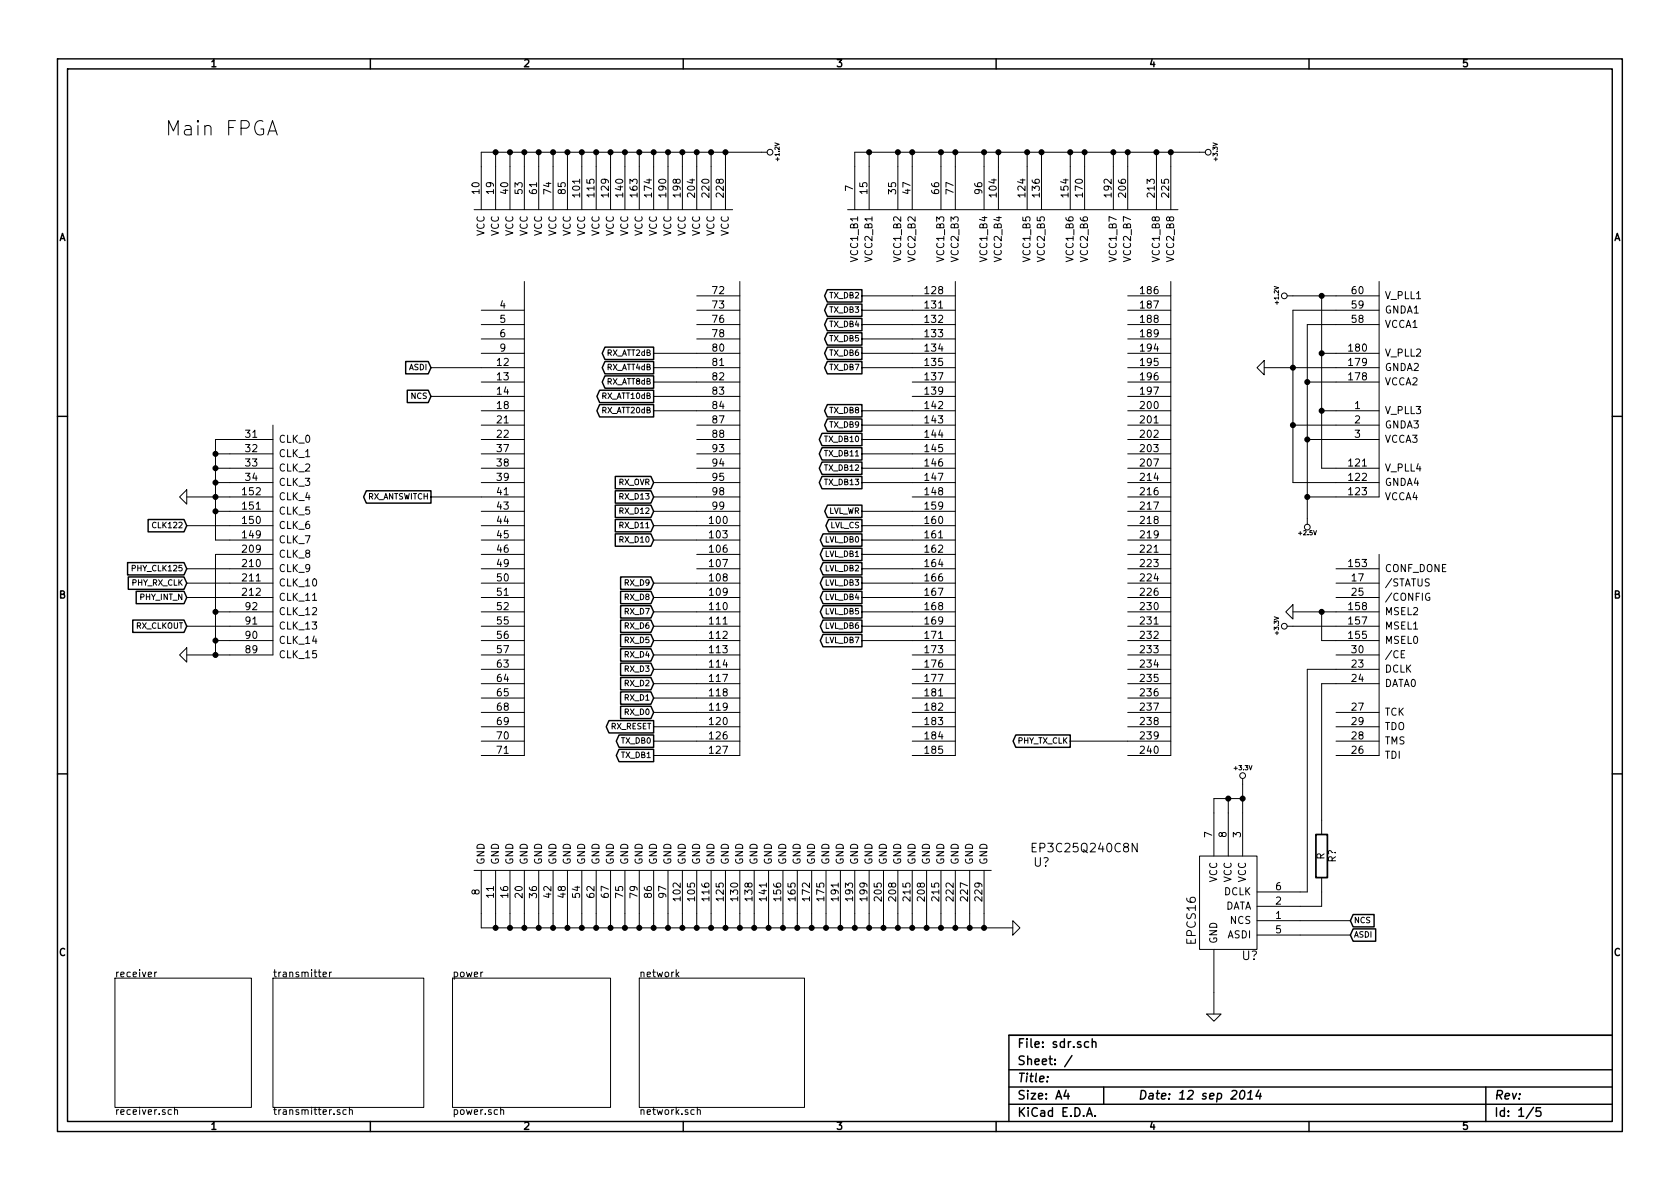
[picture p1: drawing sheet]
EESchema Schematic File Version 2
LIBS:power
LIBS:device
LIBS:transistors
LIBS:conn
LIBS:linear
LIBS:regul
LIBS:74xx
LIBS:cmos4000
LIBS:adc-dac
LIBS:memory
LIBS:xilinx
LIBS:special
LIBS:microcontrollers
LIBS:dsp
LIBS:microchip
LIBS:analog_switches
LIBS:motorola
LIBS:texas
LIBS:intel
LIBS:audio
LIBS:interface
LIBS:digital-audio
LIBS:philips
LIBS:display
LIBS:cypress
LIBS:siliconi
LIBS:opto
LIBS:atmel
LIBS:contrib
LIBS:valves
LIBS:sdr-cache
EELAYER 27 0
EELAYER END
$Descr A4 11693 8268
encoding utf-8
Sheet 1 5
Title ""
Date "12 sep 2014"
Rev ""
Comp ""
Comment1 ""
Comment2 ""
Comment3 ""
Comment4 ""
$EndDescr
Wire Wire Line
	9300 4350 9000 4350
Wire Wire Line
	9200 4250 9200 4450
Wire Wire Line
	9200 4450 9300 4450
Wire Wire Line
	3350 2750 3000 2750
Wire Wire Line
	9050 6400 9400 6400
Wire Wire Line
	9200 6200 9200 6300
Wire Wire Line
	9200 6300 9050 6300
Wire Wire Line
	8450 6900 8450 7050
Connection ~ 8550 5550
Wire Wire Line
	8550 5650 8550 5550
Connection ~ 4950 1050
Wire Wire Line
	4950 1150 4950 1050
Connection ~ 4750 1050
Wire Wire Line
	4750 1150 4750 1050
Connection ~ 4550 1050
Wire Wire Line
	4550 1150 4550 1050
Connection ~ 4350 1050
Wire Wire Line
	4350 1150 4350 1050
Connection ~ 4150 1050
Wire Wire Line
	4150 1150 4150 1050
Connection ~ 3950 1050
Wire Wire Line
	3950 1150 3950 1050
Connection ~ 3750 1050
Wire Wire Line
	3750 1150 3750 1050
Connection ~ 3550 1050
Wire Wire Line
	3550 1150 3550 1050
Connection ~ 5050 1050
Wire Wire Line
	5300 1050 3350 1050
Connection ~ 6750 6450
Wire Wire Line
	6750 6350 6750 6450
Connection ~ 6550 6450
Wire Wire Line
	6550 6350 6550 6450
Connection ~ 6350 6450
Wire Wire Line
	6350 6350 6350 6450
Connection ~ 6150 6450
Wire Wire Line
	6150 6350 6150 6450
Connection ~ 5950 6450
Wire Wire Line
	5950 6350 5950 6450
Connection ~ 5750 6450
Wire Wire Line
	5750 6350 5750 6450
Connection ~ 5550 6450
Wire Wire Line
	5550 6350 5550 6450
Connection ~ 5350 6450
Wire Wire Line
	5350 6350 5350 6450
Connection ~ 5150 6450
Wire Wire Line
	5150 6350 5150 6450
Connection ~ 4950 6450
Wire Wire Line
	4950 6350 4950 6450
Connection ~ 4750 6450
Wire Wire Line
	4750 6350 4750 6450
Connection ~ 4550 6450
Wire Wire Line
	4550 6350 4550 6450
Connection ~ 4350 6450
Wire Wire Line
	4350 6350 4350 6450
Connection ~ 4150 6450
Wire Wire Line
	4150 6350 4150 6450
Connection ~ 3950 6450
Wire Wire Line
	3950 6350 3950 6450
Connection ~ 3750 6450
Wire Wire Line
	3750 6350 3750 6450
Connection ~ 3550 6450
Wire Wire Line
	3550 6350 3550 6450
Connection ~ 6850 6450
Wire Wire Line
	7050 6450 3350 6450
Connection ~ 6050 1050
Wire Wire Line
	5950 1150 5950 1050
Wire Wire Line
	5950 1050 8350 1050
Connection ~ 6350 1050
Wire Wire Line
	6250 1050 6250 1150
Connection ~ 6650 1050
Wire Wire Line
	6550 1050 6550 1150
Connection ~ 6950 1050
Wire Wire Line
	6850 1050 6850 1150
Connection ~ 7250 1050
Wire Wire Line
	7150 1050 7150 1150
Connection ~ 7550 1050
Wire Wire Line
	7450 1050 7450 1150
Connection ~ 7850 1050
Wire Wire Line
	7750 1050 7750 1150
Connection ~ 8150 1050
Connection ~ 1500 4250
Wire Wire Line
	1500 4550 1500 3850
Connection ~ 1500 3150
Wire Wire Line
	1600 3050 1500 3050
Wire Wire Line
	1500 3050 1500 3750
Connection ~ 1500 3350
Wire Wire Line
	1500 3250 1600 3250
Connection ~ 1500 4550
Wire Wire Line
	1300 4550 1600 4550
Wire Wire Line
	1500 4450 1600 4450
Wire Wire Line
	1500 4250 1600 4250
Connection ~ 9000 2950
Wire Wire Line
	9300 3350 9000 3350
Wire Wire Line
	9000 3350 9000 2150
Wire Wire Line
	9000 2150 9300 2150
Connection ~ 9100 3050
Wire Wire Line
	9100 3450 9300 3450
Wire Wire Line
	9100 2650 9300 2650
Wire Wire Line
	9300 2250 9100 2250
Connection ~ 9200 2850
Wire Wire Line
	9300 3250 9200 3250
Wire Wire Line
	9200 3250 9200 2050
Wire Wire Line
	9200 2450 9300 2450
Wire Wire Line
	1600 3650 1300 3650
Wire Wire Line
	1500 3550 1600 3550
Wire Wire Line
	6350 4350 6000 4350
Wire Wire Line
	6350 4150 6000 4150
Wire Wire Line
	6350 3950 6000 3950
Wire Wire Line
	6350 3750 6000 3750
Wire Wire Line
	6350 3550 6000 3550
Wire Wire Line
	6350 3250 6000 3250
Wire Wire Line
	6350 3050 6000 3050
Wire Wire Line
	6350 2450 6000 2450
Wire Wire Line
	6350 2250 6000 2250
Wire Wire Line
	6350 2050 6000 2050
Wire Wire Line
	4850 5150 4550 5150
Wire Wire Line
	6350 2550 6000 2550
Wire Wire Line
	4850 2550 4550 2550
Wire Wire Line
	4850 2750 4550 2750
Wire Wire Line
	3350 3450 3000 3450
Wire Wire Line
	4850 4850 4550 4850
Wire Wire Line
	4850 4650 4550 4650
Wire Wire Line
	4850 4450 4550 4450
Wire Wire Line
	4850 4250 4550 4250
Wire Wire Line
	4850 5050 4550 5050
Wire Wire Line
	4850 3750 4550 3750
Wire Wire Line
	4850 3550 4550 3550
Wire Wire Line
	4850 3350 4550 3350
Wire Wire Line
	4850 3450 4550 3450
Wire Wire Line
	4850 3650 4550 3650
Wire Wire Line
	4850 4050 4550 4050
Wire Wire Line
	4850 4150 4550 4150
Wire Wire Line
	4850 4350 4550 4350
Wire Wire Line
	4850 4550 4550 4550
Wire Wire Line
	4850 4750 4550 4750
Wire Wire Line
	4850 4950 4550 4950
Wire Wire Line
	4850 2850 4550 2850
Wire Wire Line
	4850 2650 4550 2650
Wire Wire Line
	4850 2450 4550 2450
Wire Wire Line
	6350 2850 6000 2850
Wire Wire Line
	4850 5250 4550 5250
Wire Wire Line
	6350 2150 6000 2150
Wire Wire Line
	6350 2350 6000 2350
Wire Wire Line
	6350 2950 6000 2950
Wire Wire Line
	6350 3150 6000 3150
Wire Wire Line
	6350 3350 6000 3350
Wire Wire Line
	6350 3650 6000 3650
Wire Wire Line
	6350 3850 6000 3850
Wire Wire Line
	6350 4050 6000 4050
Wire Wire Line
	6350 4250 6000 4250
Wire Wire Line
	6350 4450 6000 4450
Wire Wire Line
	1500 3750 1600 3750
Connection ~ 1500 3550
Wire Wire Line
	1300 3450 1600 3450
Connection ~ 1500 3450
Wire Wire Line
	9200 2850 9300 2850
Connection ~ 9200 2450
Wire Wire Line
	9000 2050 9300 2050
Connection ~ 9200 2050
Wire Wire Line
	9100 3050 9300 3050
Connection ~ 9100 2650
Wire Wire Line
	9100 2250 9100 3600
Connection ~ 9100 3450
Wire Wire Line
	9000 2950 9300 2950
Connection ~ 9000 2550
Wire Wire Line
	8800 2550 9300 2550
Wire Wire Line
	1600 4350 1300 4350
Connection ~ 1500 4450
Wire Wire Line
	1500 3350 1600 3350
Wire Wire Line
	1500 3150 1600 3150
Connection ~ 1500 3250
Wire Wire Line
	1500 3850 1600 3850
Wire Wire Line
	8050 1050 8050 1150
Wire Wire Line
	8150 1050 8150 1150
Wire Wire Line
	7850 1050 7850 1150
Connection ~ 8050 1050
Wire Wire Line
	7550 1050 7550 1150
Connection ~ 7750 1050
Wire Wire Line
	7250 1050 7250 1150
Connection ~ 7450 1050
Wire Wire Line
	6950 1050 6950 1150
Connection ~ 7150 1050
Wire Wire Line
	6650 1050 6650 1150
Connection ~ 6850 1050
Wire Wire Line
	6350 1050 6350 1150
Connection ~ 6550 1050
Wire Wire Line
	6050 1050 6050 1150
Connection ~ 6250 1050
Wire Wire Line
	3350 6450 3350 6350
Wire Wire Line
	6850 6450 6850 6350
Wire Wire Line
	3450 6350 3450 6450
Connection ~ 3450 6450
Wire Wire Line
	3650 6350 3650 6450
Connection ~ 3650 6450
Wire Wire Line
	3850 6350 3850 6450
Connection ~ 3850 6450
Wire Wire Line
	4050 6350 4050 6450
Connection ~ 4050 6450
Wire Wire Line
	4250 6350 4250 6450
Connection ~ 4250 6450
Wire Wire Line
	4450 6350 4450 6450
Connection ~ 4450 6450
Wire Wire Line
	4650 6350 4650 6450
Connection ~ 4650 6450
Wire Wire Line
	4850 6350 4850 6450
Connection ~ 4850 6450
Wire Wire Line
	5050 6350 5050 6450
Connection ~ 5050 6450
Wire Wire Line
	5250 6350 5250 6450
Connection ~ 5250 6450
Wire Wire Line
	5450 6350 5450 6450
Connection ~ 5450 6450
Wire Wire Line
	5650 6350 5650 6450
Connection ~ 5650 6450
Wire Wire Line
	5850 6350 5850 6450
Connection ~ 5850 6450
Wire Wire Line
	6050 6350 6050 6450
Connection ~ 6050 6450
Wire Wire Line
	6250 6350 6250 6450
Connection ~ 6250 6450
Wire Wire Line
	6450 6350 6450 6450
Connection ~ 6450 6450
Wire Wire Line
	6650 6350 6650 6450
Connection ~ 6650 6450
Wire Wire Line
	1600 4050 1300 4050
Wire Wire Line
	7850 5150 7450 5150
Wire Wire Line
	1600 3950 1300 3950
Wire Wire Line
	1600 4150 1300 4150
Wire Wire Line
	3350 1050 3350 1150
Wire Wire Line
	5050 1050 5050 1150
Wire Wire Line
	3450 1150 3450 1050
Connection ~ 3450 1050
Wire Wire Line
	3650 1150 3650 1050
Connection ~ 3650 1050
Wire Wire Line
	3850 1150 3850 1050
Connection ~ 3850 1050
Wire Wire Line
	4050 1150 4050 1050
Connection ~ 4050 1050
Wire Wire Line
	4250 1150 4250 1050
Connection ~ 4250 1050
Wire Wire Line
	4450 1150 4450 1050
Connection ~ 4450 1050
Wire Wire Line
	4650 1150 4650 1050
Connection ~ 4650 1050
Wire Wire Line
	4850 1150 4850 1050
Connection ~ 4850 1050
Wire Wire Line
	8650 5550 8450 5550
Wire Wire Line
	8450 5550 8450 5650
Wire Wire Line
	8650 5450 8650 5650
Connection ~ 8650 5550
Wire Wire Line
	9050 6200 9100 6200
Wire Wire Line
	9100 6200 9100 4650
Wire Wire Line
	9100 4650 9300 4650
Wire Wire Line
	9200 5700 9200 4750
Wire Wire Line
	9200 4750 9300 4750
Wire Wire Line
	9050 6500 9400 6500
Wire Wire Line
	3350 2550 3000 2550
Wire Wire Line
	9000 4250 9300 4250
Connection ~ 9200 4250
$Comp
L +3.3V #PWR?
U 1 1
P 9000 4350
F 0 "#PWR?" H 9000 4310 30  0001 C CNN
F 1 "+3.3V" H 9000 4460 30  0000 C CNN
F 2 "" H 9000 4350 60  0001 C CNN
F 3 "" H 9000 4350 60  0001 C CNN
	1    9000 4350
	0    -1   -1   0   
$EndComp
$Comp
L GND #PWR?
U 1 1
P 9000 4250
F 0 "#PWR?" H 9000 4250 30  0001 C CNN
F 1 "GND" H 9000 4180 30  0001 C CNN
F 2 "" H 9000 4250 60  0001 C CNN
F 3 "" H 9000 4250 60  0001 C CNN
	1    9000 4250
	0    1    1    0   
$EndComp
Text GLabel 3000 2550 0    39   Input ~ 0
ASDI
Text GLabel 3000 2750 0    39   Input ~ 0
NCS
Text GLabel 9400 6500 2    39   Input ~ 0
ASDI
Text GLabel 9400 6400 2    39   Input ~ 0
NCS
$Comp
L R R?
U 1 1
P 9200 5950
F 0 "R?" V 9280 5950 50  0000 C CNN
F 1 "R" V 9200 5950 50  0000 C CNN
F 2 "" H 9200 5950 60  0001 C CNN
F 3 "" H 9200 5950 60  0001 C CNN
	1    9200 5950
	1    0    0    -1  
$EndComp
$Comp
L GND #PWR?
U 1 1
P 8450 7050
F 0 "#PWR?" H 8450 7050 30  0001 C CNN
F 1 "GND" H 8450 6980 30  0001 C CNN
F 2 "" H 8450 7050 60  0001 C CNN
F 3 "" H 8450 7050 60  0001 C CNN
	1    8450 7050
	1    0    0    -1  
$EndComp
$Comp
L +3.3V #PWR?
U 1 1
P 8650 5450
F 0 "#PWR?" H 8650 5410 30  0001 C CNN
F 1 "+3.3V" H 8650 5560 30  0000 C CNN
F 2 "" H 8650 5450 60  0001 C CNN
F 3 "" H 8650 5450 60  0001 C CNN
	1    8650 5450
	1    0    0    -1  
$EndComp
$Comp
L EPCS16 U?
U 1 1
P 8600 6250
F 0 "U?" H 8700 5850 60  0000 C CNN
F 1 "EPCS16" V 8300 6100 60  0000 C CNN
F 2 "" H 8600 6250 60  0001 C CNN
F 3 "" H 8600 6250 60  0001 C CNN
	1    8600 6250
	1    0    0    -1  
$EndComp
$Comp
L +1.2V #PWR?
U 1 1
P 5300 1050
F 0 "#PWR?" H 5300 1190 20  0001 C CNN
F 1 "+1.2V" H 5300 1160 30  0000 C CNN
F 2 "" H 5300 1050 60  0001 C CNN
F 3 "" H 5300 1050 60  0001 C CNN
	1    5300 1050
	0    1    1    0   
$EndComp
Text Notes 1150 950  0    100  ~ 0
Main FPGA
$Comp
L GND #PWR?
U 1 1
P 7050 6450
F 0 "#PWR?" H 7050 6450 30  0001 C CNN
F 1 "GND" H 7050 6380 30  0001 C CNN
F 2 "" H 7050 6450 60  0001 C CNN
F 3 "" H 7050 6450 60  0001 C CNN
	1    7050 6450
	0    -1   -1   0   
$EndComp
$Comp
L +3.3V #PWR?
U 1 1
P 8350 1050
F 0 "#PWR?" H 8350 1010 30  0001 C CNN
F 1 "+3.3V" H 8350 1160 30  0000 C CNN
F 2 "" H 8350 1050 60  0001 C CNN
F 3 "" H 8350 1050 60  0001 C CNN
	1    8350 1050
	0    1    1    0   
$EndComp
$Comp
L GND #PWR?
U 1 1
P 1300 4550
F 0 "#PWR?" H 1300 4550 30  0001 C CNN
F 1 "GND" H 1300 4480 30  0001 C CNN
F 2 "" H 1300 4550 60  0001 C CNN
F 3 "" H 1300 4550 60  0001 C CNN
	1    1300 4550
	0    1    1    0   
$EndComp
Text GLabel 1300 4350 0    39   Input ~ 0
RX_CLKOUT
$Comp
L GND #PWR?
U 1 1
P 8800 2550
F 0 "#PWR?" H 8800 2550 30  0001 C CNN
F 1 "GND" H 8800 2480 30  0001 C CNN
F 2 "" H 8800 2550 60  0001 C CNN
F 3 "" H 8800 2550 60  0001 C CNN
	1    8800 2550
	0    1    1    0   
$EndComp
$Comp
L +2.5V #PWR?
U 1 1
P 9100 3600
F 0 "#PWR?" H 9100 3550 20  0001 C CNN
F 1 "+2.5V" H 9100 3700 30  0000 C CNN
F 2 "" H 9100 3600 60  0001 C CNN
F 3 "" H 9100 3600 60  0001 C CNN
	1    9100 3600
	-1   0    0    1   
$EndComp
$Comp
L +1.2V #PWR?
U 1 1
P 9000 2050
F 0 "#PWR?" H 9000 2190 20  0001 C CNN
F 1 "+1.2V" H 9000 2160 30  0000 C CNN
F 2 "" H 9000 2050 60  0001 C CNN
F 3 "" H 9000 2050 60  0001 C CNN
	1    9000 2050
	0    -1   -1   0   
$EndComp
$Comp
L GND #PWR?
U 1 1
P 1300 3450
F 0 "#PWR?" H 1300 3450 30  0001 C CNN
F 1 "GND" H 1300 3380 30  0001 C CNN
F 2 "" H 1300 3450 60  0001 C CNN
F 3 "" H 1300 3450 60  0001 C CNN
	1    1300 3450
	0    1    1    0   
$EndComp
Text GLabel 1300 3650 0    39   Input ~ 0
CLK122
Text GLabel 6000 3350 0    39   Output ~ 0
TX_DB13
Text GLabel 6000 3250 0    39   Output ~ 0
TX_DB12
Text GLabel 6000 3150 0    39   Output ~ 0
TX_DB11
Text GLabel 6000 3050 0    39   Output ~ 0
TX_DB10
Text GLabel 6000 2950 0    39   Output ~ 0
TX_DB9
Text GLabel 6000 2850 0    39   Output ~ 0
TX_DB8
Text GLabel 6000 2550 0    39   Output ~ 0
TX_DB7
Text GLabel 6000 2450 0    39   Output ~ 0
TX_DB6
Text GLabel 6000 2350 0    39   Output ~ 0
TX_DB5
Text GLabel 6000 2250 0    39   Output ~ 0
TX_DB4
Text GLabel 6000 2150 0    39   Output ~ 0
TX_DB3
Text GLabel 6000 2050 0    39   Output ~ 0
TX_DB2
Text GLabel 4550 5250 0    39   Output ~ 0
TX_DB1
Text GLabel 4550 5150 0    39   Output ~ 0
TX_DB0
Text GLabel 6000 3550 0    39   Output ~ 0
LVL_WR
Text GLabel 6000 3650 0    39   Output ~ 0
LVL_CS
Text GLabel 6000 3750 0    39   Output ~ 0
LVL_DB0
Text GLabel 6000 3850 0    39   Output ~ 0
LVL_DB1
Text GLabel 6000 3950 0    39   Output ~ 0
LVL_DB2
Text GLabel 6000 4050 0    39   Output ~ 0
LVL_DB3
Text GLabel 6000 4150 0    39   Output ~ 0
LVL_DB4
Text GLabel 6000 4250 0    39   Output ~ 0
LVL_DB5
Text GLabel 6000 4350 0    39   Output ~ 0
LVL_DB6
Text GLabel 6000 4450 0    39   Output ~ 0
LVL_DB7
Text GLabel 4550 2450 0    39   Output ~ 0
RX_ATT2dB
Text GLabel 4550 2550 0    39   Output ~ 0
RX_ATT4dB
Text GLabel 4550 2650 0    39   Output ~ 0
RX_ATT8dB
Text GLabel 4550 2750 0    39   Output ~ 0
RX_ATT10dB
Text GLabel 4550 2850 0    39   Output ~ 0
RX_ATT20dB
Text GLabel 3000 3450 0    39   Output ~ 0
RX_ANTSWITCH
Text GLabel 4550 4950 0    39   Input ~ 0
RX_D0
Text GLabel 4550 4850 0    39   Input ~ 0
RX_D1
Text GLabel 4550 4750 0    39   Input ~ 0
RX_D2
Text GLabel 4550 4650 0    39   Input ~ 0
RX_D3
Text GLabel 4550 4550 0    39   Input ~ 0
RX_D4
Text GLabel 4550 4450 0    39   Input ~ 0
RX_D5
Text GLabel 4550 4350 0    39   Input ~ 0
RX_D6
Text GLabel 4550 4250 0    39   Input ~ 0
RX_D7
Text GLabel 4550 4150 0    39   Input ~ 0
RX_D8
Text GLabel 4550 4050 0    39   Input ~ 0
RX_D9
Text GLabel 4550 3750 0    39   Input ~ 0
RX_D10
Text GLabel 4550 3650 0    39   Input ~ 0
RX_D11
Text GLabel 4550 3550 0    39   Input ~ 0
RX_D12
Text GLabel 4550 5050 0    39   Output ~ 0
RX_RESET
Text GLabel 4550 3450 0    39   Input ~ 0
RX_D13
Text GLabel 4550 3350 0    39   Input ~ 0
RX_OVR
$Comp
L EP3C25Q240C8N U?
U 1 1
P 5800 3750
F 0 "U?" H 7250 1500 60  0000 C CNN
F 1 "EP3C25Q240C8N" H 7550 1600 60  0000 C CNN
F 2 "" H 5800 3750 60  0001 C CNN
F 3 "" H 5800 3750 60  0001 C CNN
	1    5800 3750
	1    0    0    -1  
$EndComp
$Sheet
S 800  6800 950  900 
U 540E5261
F0 "receiver" 50
F1 "receiver.sch" 50
$EndSheet
$Sheet
S 1900 6800 1050 900 
U 540E52C9
F0 "transmitter" 50
F1 "transmitter.sch" 50
$EndSheet
$Sheet
S 3150 6800 1100 900 
U 540E52CB
F0 "power" 50
F1 "power.sch" 50
$EndSheet
$Sheet
S 4450 6800 1150 900 
U 540E52CD
F0 "network" 50
F1 "network.sch" 50
$EndSheet
Text GLabel 1300 4050 0    39   Input ~ 0
PHY_RX_CLK
Text GLabel 7450 5150 0    39   Output ~ 0
PHY_TX_CLK
Text GLabel 1300 3950 0    39   Input ~ 0
PHY_CLK125
Text GLabel 1300 4150 0    39   Input ~ 0
PHY_INT_N
$EndSCHEMATC
